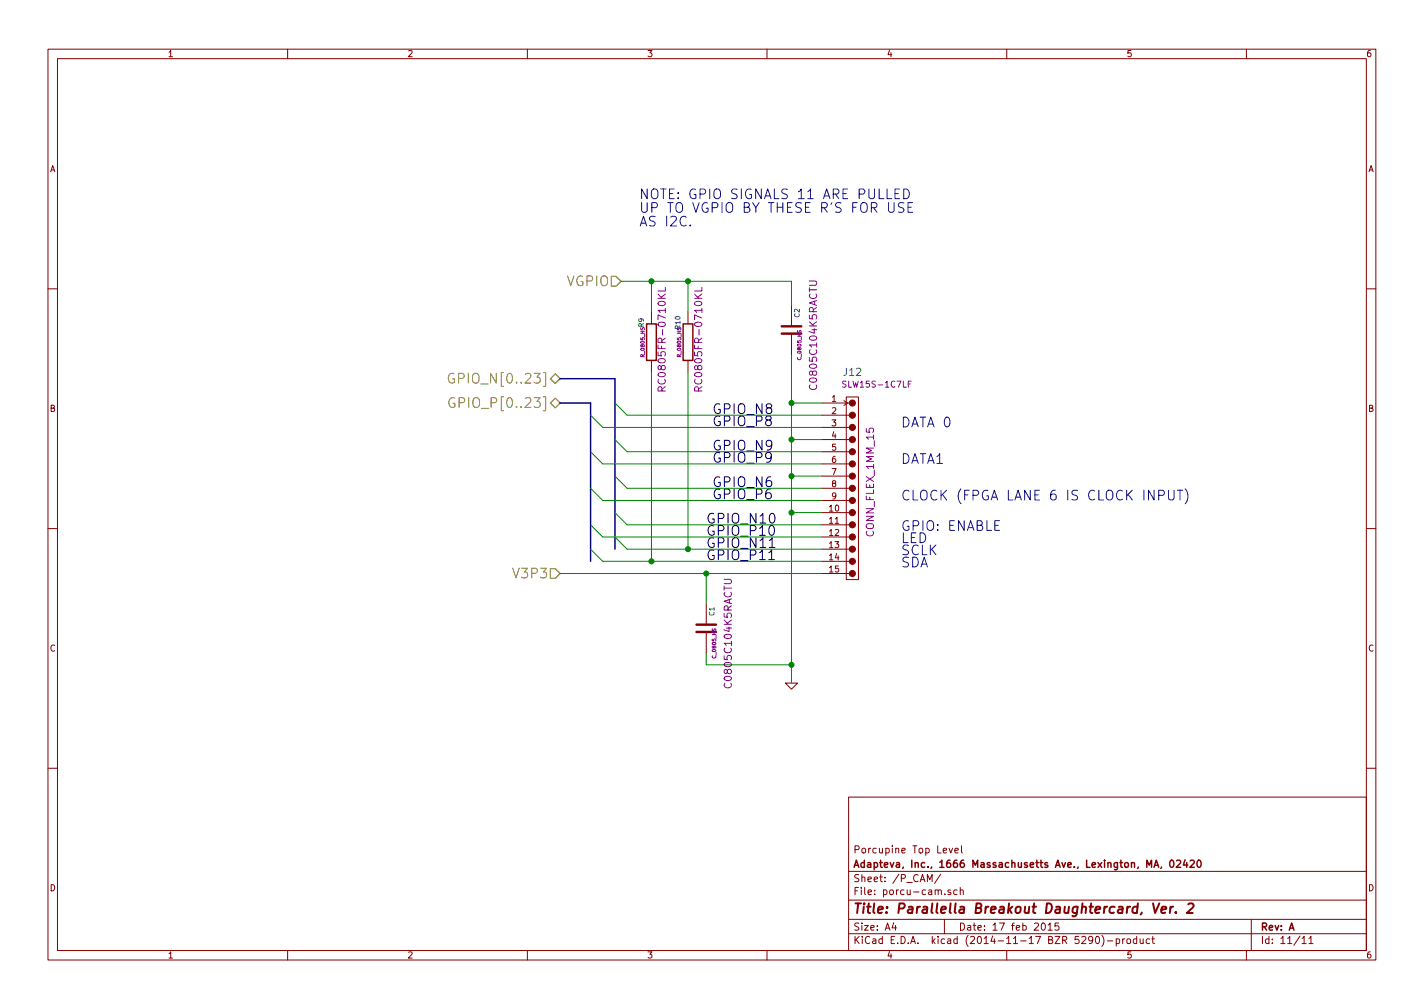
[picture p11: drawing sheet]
<svg xmlns="http://www.w3.org/2000/svg" width="297mm" height="210mm" viewBox="0 0 297 210" stroke-linecap="round" stroke-linejoin="round" font-family="sans-serif">
<g fill="none" stroke="#840000" stroke-width=".21">
<path d="M10 10.3h277v189.9h-277zM12 12.2h273v186.1h-273zM60 10.3v1.9M110 10.3v1.9M160 10.3v1.9M210 10.3v1.9M260 10.3v1.9M10 60.2h2M135.9 65v2.6M135.9 75.2v2.5M143.5 65v2.6M143.5 75.2v2.5"/>
<path d="M165.1 63.7v4.4M165.1 69.6v4.3M285 60.2h2M171.4 99.3h5.8M171.4 96.8h5.8M171.4 94.2h5.8M171.4 91.7h5.8M171.4 89.1h5.8M171.4 86.6h5.8M171.4 84.1h5.8M176 83.6l.8 .5-.8 .5M176.5 82.8h2.6v38.1h-2.6z"/>
<path d="M10 110.3h2M171.4 119.6h5.8M171.4 117.1h5.8M171.4 114.5h5.8M171.4 112h5.8M171.4 109.5h5.8M171.4 106.9h5.8M171.4 104.4h5.8M171.4 101.8h5.8M285 110.3h2M147.3 126v4.3M147.3 131.8v4.3"/>
<path d="M163.8 142.5h2.6l-1.3 1.3zM10 160.2h2M177 166.3h108v32h-108zM198 176.9l.3 1 .4-1M199.2 177.4l.7-.1-.1-.3-.4-.1-.2 .2 .1 .7h.5M200.6 176.4v1.3l.2 .2M285 160.2h2M60 198.3v1.9M110 198.3v1.9M160 198.3v1.9M177 194.8h108M177 191.8h108"/>
<path d="M177 187.8h108M177 181.8h108M186.4 192.5l-.3 1h.9M186.8 193v1M193.4 183.9v-1.5l.6 1.1 .4-1.1v1.5M196.2 182.3l-1.3 2M197 191.8v3M197.1 186.5v.1M198.3 185.7l-.4-.1-.2 .2 .1 .2 .5 .2v.3h-.6M199.6 185.7l-.4-.1-.3 .3 .1 .6 .2 .1 .4-.1M200.3 185.7l.2-.1 .4 .1v.9M200.3 185.1v1.5"/>
<path d="M210 198.3v1.9M217.3 192.7l.3-.2a.8 .8 0 0 1 .5 .8 .8 .8 0 0 1-.5 .7l-.4-.5zM218.6 193l.4-.5v1.5M218.6 194h.9M220.8 192.5h-.7l-.1 .7h.8l.1 .2-.1 .5-.2 .1-.6-.1M227.9 196l-.2 .3h-.3l-.3-.3v-.4l.3-.3h.3l.2 .3a1.01 1.01 0 0 1-.4 1.2h-.3M228.7 195.4l.2-.1a.8 .8 0 0 1 .5 .8 .8 .8 0 0 1-.5 .7 .97 .97 0 0 1-.2-1.4zM229.8 195.1a1.71 1.71 0 0 1 0 2.3M231 196.3h1.1M232.8 195.9l.5-.1 .3 .3-.2 .6h-.6M232.8 195.8v1.5M234.2 195.8v1"/>
<path d="M234.6 195.8l-.4 .3M235.1 196l.2-.2 .5 .2v.5l-.1 .2-.4 .1-.2-.1zM237.1 195.9l-.4-.1-.3 .3 .1 .6 .2 .1 .4-.1M237.1 195.3v1.5M237.8 195.8l.1 .9 .4 .1 .2-.1M238.5 195.8v1M239.8 195.9l-.4-.1-.3 .3 .1 .6 .2 .1 .4-.1M240.3 195.8h.5M240.5 195.3v1.3l.3 .2M260 198.3v1.9M261 191.8v6.5M271.6 195.8l.4-.5v1.5"/>
<path d="M271.6 196.8h.9M273 195.8l.5-.5v1.5M273 196.8h.9"/>
</g>
<path d="M240.5 188.4l.4 2 .9-2M242.3 189.8l1-.2-.1-.4h-.8l-.2 1 .3 .2 .6-.1M244.2 189.1l-.2 1.3M244.7 189.1l-.4 .1-.2 .3M245.3 190.3v.1M247.9 188.6l.3-.2h.4l.2 .1 .2 .5-1.5 1.4h1.3" fill="none" stroke="#840000" stroke-width=".41"/>
<path d="M134.9 67.6h2v7.6h-2zM142.5 67.6h2v7.6h-2zM244.1 179.6l.2-.2a.8 .8 0 0 1 .6 .8 .8 .8 0 0 1-.6 .7l-.3-.5zM245.4 179.6l.6-.2 .3 .5-1 1h1M247.2 179.3l-.4 1.1h1M247.5 179.9v1M248.3 179.6l.5-.2 .3 .5-.9 1h.9M249.8 179.6l.2-.2a.8 .8 0 0 1 .6 .8 .8 .8 0 0 1-.6 .7l-.3-.5zM240.7 180.9l.5-1.5 .5 1.5M242.3 180.8l-.2 .3" fill="none" stroke="#840000" stroke-width=".3"/>
<path d="M127.5 57.7h1l1 1-1 1h-1zM114.8 79l1-1 1 1-1 1zM114.8 84.1l1-1 1 1-1 1zM114.8 118.6h1l1 1-1 1h-1z" fill="none" stroke="#848400" stroke-width=".25"/>
<path d="M94.7 78a.94 .94 0 0 0-1.1 .3 .94 .94 0 0 0 0 1.1 .72 .72 0 0 0 1.2 .3v-.7h-.4M94.8 83.1a.94 .94 0 0 0-1.1 .3 .94 .94 0 0 0 0 1.1 .72 .72 0 0 0 1.2 .3v-.7h-.4" fill="none" stroke="#848400" stroke-width=".21"/>
<g fill="#840000" stroke="#840000" stroke-width=".21">
<circle cx="177.8" cy="119.6" r=".63"/>
<circle cx="177.8" cy="117.1" r=".63"/>
<circle cx="177.8" cy="114.5" r=".63"/>
<circle cx="177.8" cy="112" r=".63"/>
<circle cx="177.8" cy="109.5" r=".63"/>
<circle cx="177.8" cy="106.9" r=".63"/>
<circle cx="177.8" cy="104.4" r=".63"/>
<circle cx="177.8" cy="101.8" r=".63"/>
<circle cx="177.8" cy="99.3" r=".63"/>
<circle cx="177.8" cy="96.8" r=".63"/>
<circle cx="177.8" cy="94.2" r=".63"/>
<circle cx="177.8" cy="91.7" r=".63"/>
<circle cx="177.8" cy="89.1" r=".63"/>
<circle cx="177.8" cy="86.6" r=".63"/>
<circle cx="177.8" cy="84.1" r=".63"/>
</g>
<path d="M138.8 60v.7h-1.5M146.4 60v.7h-1.5M168.8 58.6h1.3l.3 .3v.3l-.3 .3h-1.3M176.5 79.5h-.6l-.1 .5a.54 .54 0 0 1 .6 .6l-.1 .2-.5-.1M190.1 79.5h-.6v1.3M138.1 81.6l-.1-.8-.2-.1h-.4l-.1 .3v.6h1.5M138.8 80.7l-.7 .5M145.7 81.6l-.1-.8-.2-.1h-.4l-.1 .3v.6h1.5M146.4 80.7l-.7 .5M189.5 80.1h.4M151.1 120.8h1.2l.3 .4v.2l-.3 .3h-1.2" fill="none" stroke="#840084" stroke-width=".21"/>
<g fill="none" stroke="#008400" stroke-width=".21">
<path d="M129.5 58.7h35.6v5M135.9 58.7v6.3M143.5 58.7v6.3M135.9 77.7v39.4M143.5 77.7v36.8M165.1 73.9v68.6M123.2 86.6l2.5 2.5h45.7M123.2 94.2l2.5 2.6h45.7M128.3 84.1l2.5 2.5h40.6M128.3 91.7l2.5 2.5h40.6M128.3 99.3l2.5 2.5h40.6M165.1 84.1h6.3"/>
<path d="M165.1 91.7h6.3M165.1 99.3h6.3M116.8 119.6h54.6M123.2 101.8l2.5 2.6h45.7M123.2 109.5l2.5 2.5h45.7M123.2 114.5l2.5 2.6h45.7M128.3 106.9l2.5 2.6h40.6M128.3 112l2.5 2.5h40.6M147.3 119.6v6.4M165.1 106.9h6.3M147.3 136.1v2.6h17.8"/>
</g>
<g fill="#008400" stroke="#008400" stroke-width=".25">
<circle cx="165.1" cy="91.7" r=".51"/>
<circle cx="165.1" cy="99.3" r=".51"/>
<circle cx="165.1" cy="106.9" r=".51"/>
<circle cx="165.1" cy="138.7" r=".51"/>
<circle cx="147.3" cy="119.6" r=".51"/>
<circle cx="135.9" cy="58.7" r=".51"/>
<circle cx="143.5" cy="58.7" r=".51"/>
<circle cx="165.1" cy="84.1" r=".51"/>
<circle cx="135.9" cy="117.1" r=".51"/>
<circle cx="143.5" cy="114.5" r=".51"/>
</g>
<path d="M116.8 79h11.5v35.5M116.8 84.1h6.4v33" fill="none" stroke="#000084" stroke-width=".3"/>
<path d="M163.1 69.6h4M163.1 68.1h4M145.3 131.8h4.1M145.3 130.3h4.1" fill="none" stroke="#840000" stroke-width=".51"/>
<path d="M160.4 116.7h1.1M160.5 114.2h1.1" fill="none" stroke="#000" stroke-width=".21"/>
<g fill="none" stroke="#0000c2" stroke-width=".21">
<path d="M187.7 39.4h-1v2h1M188.5 39.4a1.03 1.03 0 0 1 1.2 1 1.03 1.03 0 0 1-1.2 1zM144 47v.1M185.3 42.3v1.6l.4 .4h.4l.4-.4v-1.6M186.7 40.4h.7M188.5 42.4h-.9a.48 .48 0 0 0-.2 .5 .48 .48 0 0 0 .4 .3l.5 .2a.48 .48 0 0 1 .2 .5 .48 .48 0 0 1-.3 .4l-.8-.1M189.4 43.2h.7M190.4 42.3h-1v2h1M241.7 103.3l1-.1a.55 .55 0 0 0 .2-.5 .55 .55 0 0 0-.4-.4h-.8v2M243.7 102.3v1.6l.4 .4h.4l.4-.4v-1.6M245.6 102.3h1.1M246.2 102.3v2"/>
<path d="M247.2 102a2.32 2.32 0 0 1 0 3.1"/>
</g>
<g font-size="2.8" fill="#0000c2">
<text x="133.3" y="41.5">NOTE: GPIO SIGNALS 11 ARE PULLED</text>
<text x="133.3" y="44.4">UP TO VGPIO BY THESE R'S FOR USE</text>
<text x="133.3" y="47.2">AS I2C.</text>
<text x="188" y="89.1">DATA 0</text>
<text x="188" y="96.8">DATA1</text>
<text x="188" y="104.4">CLOCK (FPGA LANE 6 IS CLOCK INPUT)</text>
<text x="188" y="110.7">GPIO: ENABLE</text>
<text x="188" y="113.3">LED</text>
<text x="188" y="115.8">SCLK</text>
<text x="188" y="118.4">SDA</text>
</g>
<g font-size="2.8" fill="#848400">
<text x="118.1" y="59.7">VGPIO</text>
<text x="95.5" y="80">GPIO_N[0..23]</text>
<text x="95.7" y="85.1">GPIO_P[0..23]</text>
<text x="107.5" y="120.6">V3P3</text>
</g>
<g font-size="2.8">
<text x="148.6" y="86.4">GPIO_N8</text>
<text x="148.6" y="88.9">GPIO_P8</text>
<text x="148.6" y="94">GPIO_N9</text>
<text x="148.6" y="96.5">GPIO_P9</text>
<text x="148.6" y="101.6">GPIO_N6</text>
<text x="148.6" y="104.1">GPIO_P6</text>
<text x="147.3" y="109.2">GPIO_N10</text>
<text x="147.3" y="111.8">GPIO_P10</text>
<text x="147.3" y="114.3">GPIO_N11</text>
<text x="147.3" y="116.8">GPIO_P11</text>
</g>
<text font-size="2.8" fill="#840000" x="178" y="190.5">Title: Parallella Breakout Daughtercard, Ver. 2</text>
<g font-size="2.1" fill="#840084">
<text x="138.9" y="80.3" transform="rotate(-90 138.9 80.3)">RC0805FR-0710KL</text>
<text x="146.5" y="80.3" transform="rotate(-90 146.5 80.3)">RC0805FR-0710KL</text>
<text x="170.4" y="80.6" transform="rotate(-90 170.4 80.6)">C0805C104K5RACTU</text>
<text x="182.3" y="111.7" transform="rotate(-90 182.3 111.7)">CONN_FLEX_1MM_15</text>
<text x="152.7" y="142.8" transform="rotate(-90 152.7 142.8)">C0805C104K5RACTU</text>
</g>
<text font-size="2.1" fill="#008484" x="176" y="78.4">J12</text>
<g font-size="2.1" fill="#840000">
<text x="178" y="178">Porcupine Top Level</text>
<text x="178" y="184">Sheet: /P_CAM/</text>
<text x="178" y="181">Adapteva, Inc., 1666 Massachusetts Ave., Lexington, MA, 02420</text>
<text x="178" y="186.7">File: porcu-cam.sch</text>
<text x="178" y="196.9">KiCad E.D.A. kicad (2014-11-17 BZR 5290)-product</text>
<text x="178" y="194.1">Size: A4</text>
<text x="200" y="194.1">Date: 17 feb 2015</text>
<text x="263" y="194.1">Rev: A</text>
<text x="263" y="196.9">Id: 11/11</text>
</g>
<g font-size="1.8" fill="#840000">
<text x="35" y="11.9">1</text>
<text x="85" y="11.9">2</text>
<text x="135" y="11.9">3</text>
<text x="185" y="11.9">4</text>
<text x="235" y="11.9">5</text>
<text x="285" y="11.9">6</text>
<text x="10.4" y="35.9">A</text>
<text x="285.4" y="35.9">A</text>
<text x="173.5" y="83.8">1</text>
<text x="10.4" y="85.9">B</text>
<text x="173.5" y="86.4">2</text>
<text x="173.5" y="88.9">3</text>
<text x="285.4" y="85.9">B</text>
<text x="173.5" y="91.4">4</text>
<text x="173.5" y="94">5</text>
<text x="173.5" y="96.5">6</text>
<text x="173.5" y="99.1">7</text>
<text x="173.5" y="101.6">8</text>
<text x="173" y="106.7">10</text>
<text x="173.5" y="104.1">9</text>
<text x="173" y="109.2">11</text>
<text x="173" y="111.8">12</text>
<text x="173" y="114.3">13</text>
<text x="173" y="116.8">14</text>
<text x="173" y="119.4">15</text>
<text x="10.4" y="135.9">C</text>
<text x="285.4" y="135.9">C</text>
<text x="10.4" y="185.9">D</text>
<text x="285.4" y="185.9">D</text>
<text x="35" y="199.9">1</text>
<text x="85" y="199.9">2</text>
<text x="135" y="199.9">3</text>
<text x="185" y="199.9">4</text>
<text x="235" y="199.9">5</text>
<text x="285" y="199.9">6</text>
</g>
<text font-size="1.8" fill="#840084" x="176.4" y="80.8">SLW15S-1C7LF</text>
<g font-size="1.4" fill="#008484">
<text x="134.3" y="68.2" transform="rotate(-90 134.3 68.2)">R9</text>
<text x="166.8" y="66.2" transform="rotate(-90 166.8 66.2)">C2</text>
<text x="149" y="128.4" transform="rotate(-90 149 128.4)">C1</text>
</g>
<text font-size="1.4" fill="#840084" x="141.9" y="68.6" transform="rotate(-90 141.9 68.6)">R10</text>
<g font-size="1.1" fill="#840084">
<text x="134.4" y="74.3" transform="rotate(-90 134.4 74.3)">R_0805_HS</text>
<text x="142.1" y="74.3" transform="rotate(-90 142.1 74.3)">R_0805_HS</text>
<text x="167.1" y="74.9" transform="rotate(-90 167.1 74.9)">C_0805_HS</text>
<text x="149.4" y="137.1" transform="rotate(-90 149.4 137.1)">C_0805_HS</text>
</g>
</svg>
